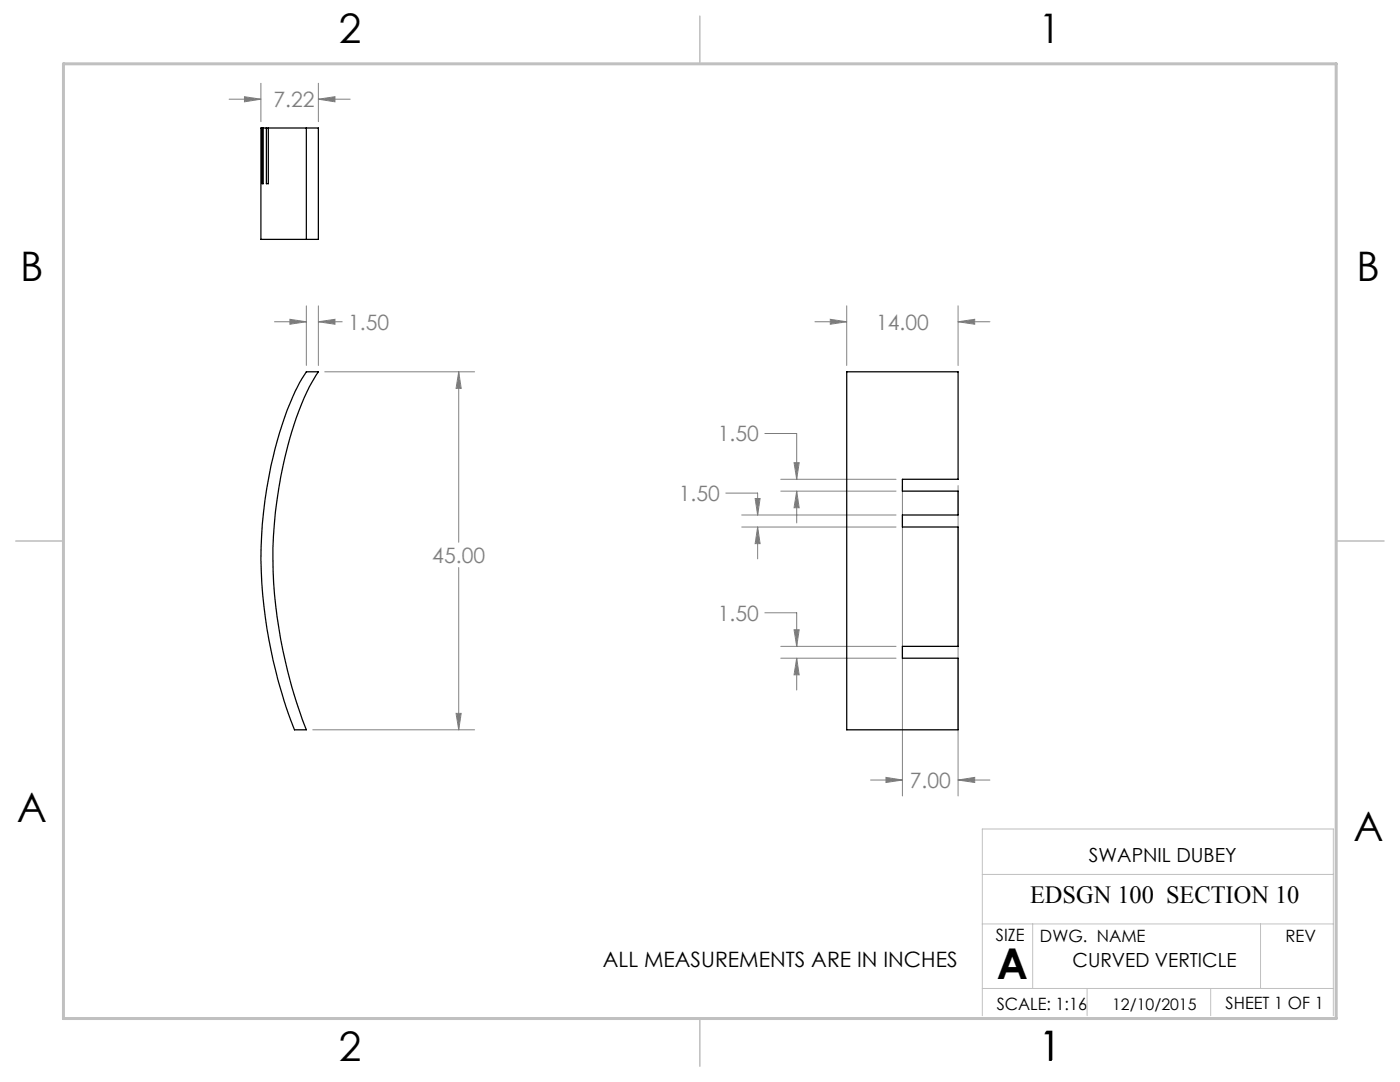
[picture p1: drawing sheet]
<svg xmlns="http://www.w3.org/2000/svg" width="279mm" height="216mm" viewBox="0 0 279 216" stroke-linecap="round" stroke-linejoin="round" font-family="sans-serif">
<g fill="none" stroke="#808080" stroke-width=".2">
<path d="M45.7 19.8h6.4M48.8 19.3l3.3 .5-3.3 .5zM52.1 16.6v7.7M63.5 19.8l3.4-.5v1zM63.5 16.6v7.7M63.5 19.8h6.4M54.8 64.2h6.3M57.9 63.7l3.2 .5-3.2 .5zM61.1 61v11.9M63.5 64.2l3.4-.5v1zM63.5 61v11.9M63.5 64.2h4.8"/>
<path d="M64.8 74.2h29.9M91.5 74.2l.5 3.3h-1zM91.5 74.2v34M162.6 64.2h6.4M165.7 63.7l3.3 .5-3.3 .5zM169 61v11.9M191.2 64.2l3.3-.5v1zM191.2 64.2h6.4M191.2 61v11.9M144.9 98.4h6.3v4.4M150.7 99.5h1l-.5 3.3zM152.6 86.5h6.4v9.1"/>
<path d="M155.8 98h23M155.8 95.6h23M158.5 92.3h1l-.5 3.3zM159 98l.5 3.3h-1zM159 98v6.4M180.1 96.9v61.9M191.2 96.9v61.9M91.5 113.2v32.4M148 105.2h30.8M148 102.8h30.8M151.2 105.2l.5 3.3h-1zM151.2 105.2v6.3"/>
<path d="M152.6 122.3h6.4v6.7M155.8 131.3h23M155.8 129h23M158.5 125.7h1l-.5 3.3zM159 131.3l.5 3.4h-1zM159 131.3v6.4M62.4 145.6h32.3M91 142.3h1l-.5 3.3zM173.7 155.6h6.4M176.8 155.1l3.3 .5-3.3 .5zM191.2 155.6l3.3-.5v1zM191.2 155.6h6.4"/>
</g>
<path d="M196 174.5h70.1M196 184.4h70.1M196 197.2h70.1M206.1 184.4v12.8M217 197.2v5.5M241.6 197.2v5.5M251.6 184.4v12.8M26.7 203.2h240M196 202.7v-37.3h70.1v37.3" fill="none" stroke="#c0c0c0" stroke-width=".2"/>
<path d="M139.7 3.2v9.5M3.1 107.9h9.6M266.7 107.9h9.5M139.7 203.2v9.6" fill="none" stroke="#c0c0c0" stroke-width=".3"/>
<path d="M12.7 12.7h254v190.5h-254z" fill="none" stroke="#c0c0c0" stroke-width=".6"/>
<path d="M48.8 19.3l3.3 .5-3.3 .5zM63.5 19.8l3.4-.5v1zM91.5 74.2l.5 3.3h-1zM91 142.3h1l-.5 3.3zM57.9 63.7l3.2 .5-3.2 .5zM63.5 64.2l3.4-.5v1zM159 98l.5 3.3h-1zM158.5 92.3h1l-.5 3.3zM151.2 105.2l.5 3.3h-1zM150.7 99.5h1l-.5 3.3zM159 131.3l.5 3.4h-1zM158.5 125.7h1l-.5 3.3zM165.7 63.7l3.3 .5-3.3 .5zM191.2 64.2l3.3-.5v1zM176.8 155.1l3.3 .5-3.3 .5zM191.2 155.6l3.3-.5v1z" fill="#808080"/>
<path d="M52.3 25.5h-.2v22.3h9M52.3 25.5v11.2h.2v-11.2M52.3 25.5h.2M52.5 25.5h.7M53.2 25.5v11.2h.4v-11.2M53.2 25.5h.4M53.6 25.5h7.5M61.1 25.5h2.4v22.3h-2.4M61.1 25.5v22.3M61.1 74.2h2.4a51.8 51.8 0 0 0-6.6 17 87.4 87.4 0 0 0 1 44.4l1.2 4.3 2 5.7h-2.3a96 96 0 0 1-6.4-41 77.3 77.3 0 0 1 7.4-28.3zM169 74.2h22.2v21.4h-11.1v2.4h11.1v4.8h-11.1v2.4h11.1v23.8h-11.1v2.3h11.1v14.3h-22.2z" fill="none" stroke="#000" stroke-width=".25"/>
<text font-size="8.5" x="199" y="195.3">A</text>
<g font-size="8.1">
<text x="67.6" y="8.5">2</text>
<text x="207.3" y="8.5">1</text>
<text x="4" y="56.2">B</text>
<text x="270.7" y="56.2">B</text>
<text x="3.3" y="164.1">A</text>
<text x="270.1" y="167.8">A</text>
<text x="67.6" y="211.7">2</text>
<text x="207.3" y="211.7">1</text>
</g>
<text font-size="4.9" x="205.6" y="180.1">EDSGN 100 SECTION 10</text>
<g font-size="4.2" fill="#808080">
<text x="54.6" y="21.4">7.22</text>
<text x="69.5" y="65.8">1.50</text>
<text x="174.8" y="65.8">14.00</text>
<text x="143.3" y="88.1">1.50</text>
<text x="135.5" y="100">1.50</text>
<text x="86.3" y="112.3">45.00</text>
<text x="143.3" y="123.8">1.50</text>
<text x="181.6" y="157.2">7.00</text>
</g>
<text font-size="4.2" x="120.3" y="192.9">ALL MEASUREMENTS ARE IN INCHES</text>
<g font-size="3.9">
<text x="217.3" y="172">SWAPNIL DUBEY</text>
<text x="214.1" y="192.9">CURVED VERTICLE</text>
</g>
<g font-size="3.4">
<text x="198.7" y="187.8">SIZE</text>
<text x="207.6" y="187.9">DWG. NAME</text>
<text x="256.6" y="188">REV</text>
<text x="198.9" y="201.4">SCALE: 1:16</text>
<text x="244.6" y="201.4">SHEET 1 OF 1</text>
</g>
<text font-size="3.2" x="222" y="201.5">12/10/2015</text>
</svg>
